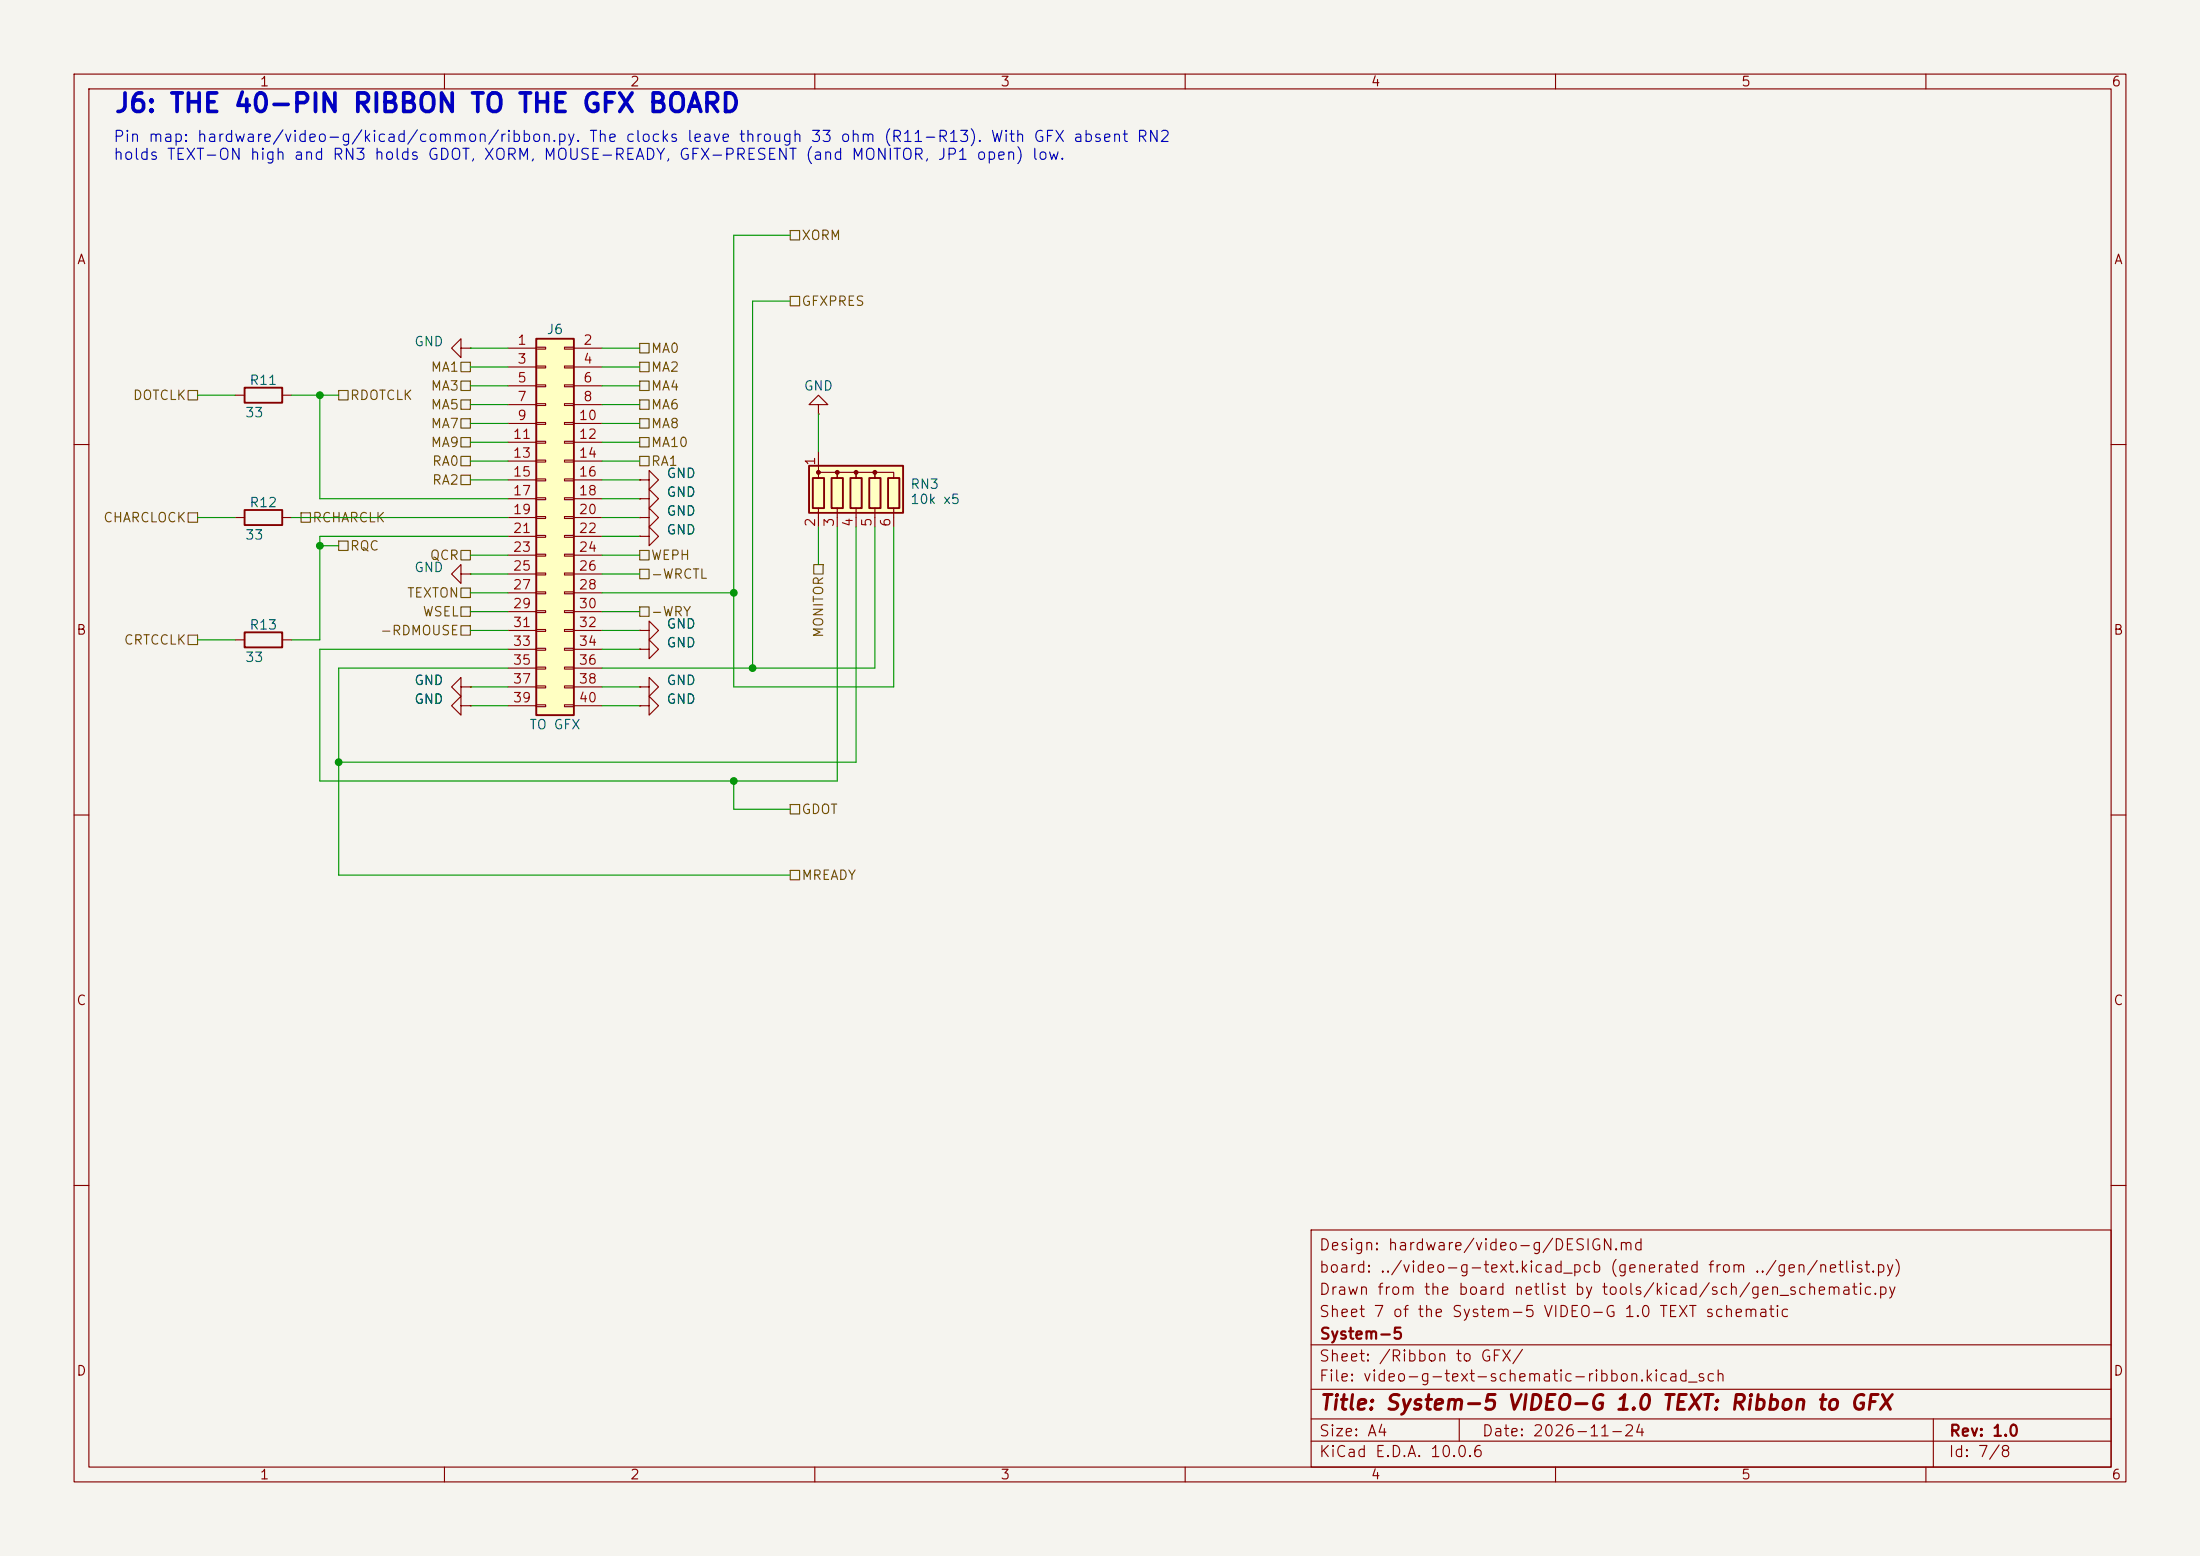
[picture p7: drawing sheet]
<svg xmlns="http://www.w3.org/2000/svg" width="297mm" height="210mm" viewBox="0 0 297 210" stroke-linecap="round" stroke-linejoin="round" font-family="sans-serif">
<path d="M0 0h297v210h-297z" fill="#f5f4ef" stroke="#f5f4ef" stroke-width=".14"/>
<g fill="none" stroke="#840000" stroke-width=".15">
<path d="M10 10h277v190h-277zM12 12h273v186h-273zM60 10v2M110 10v2M160 10v2M210 10v2M260 10v2M31.7 53.3h1.3M38.1 53.3h1.3M10 60h2M86.4 64.8h1.2v-1.3l1.3 1.3-1.3 1.2v-1.2M86.4 64.8h.1"/>
<path d="M285 60h2M62.2 95.3v-1.3l-1.2 1.3 1.2 1.2v-1.2h1.3M63.5 95.3h.1M86.4 95.3h1.2v-1.3l1.3 1.3-1.3 1.2v-1.2M86.4 95.3h.1M10 110h2M285 110h2M10 160h2M177 166h108v32h-108zM285 160h2M60 198v2M110 198v2"/>
<path d="M160 198v2M177 194.5h108M177 191.5h108M177 187.5h108M177 181.5h108M197 191.5v3M210 198v2M260 198v2M261 191.5v6.5"/>
</g>
<path d="M33 52.3h5.1v2.1h-5.1z" fill="none" stroke="#840000" stroke-width=".25"/>
<path d="M72.4 45.7h5.1v50.8h-5.1z" fill="#ffffc2"/>
<path d="M72.4 45.7h5.1v50.8h-5.1zM33 68.8h5.1v2.1h-5.1z" fill="none" stroke="#840000" stroke-width=".25"/>
<g fill="none" stroke="#840000" stroke-width=".15">
<path d="M62.2 47v-1.3l-1.2 1.3 1.2 1.3v-1.3h1.3M63.5 47h.1M68.6 47h3.8M68.6 49.5h3.8M68.6 52.1h3.8M68.6 54.6h3.8M68.6 57.2h3.8M68.6 59.7h3.8M72.4 46.9h1.3v.2h-1.3zM72.4 49.4h1.3v.3h-1.3zM72.4 51.9h1.3v.3h-1.3zM72.4 54.5h1.3v.2h-1.3z"/>
<path d="M72.4 57h1.3v.3h-1.3zM72.4 59.6h1.3v.2h-1.3zM76.2 46.9h1.3v.2h-1.3zM76.2 49.4h1.3v.3h-1.3zM76.2 51.9h1.3v.3h-1.3zM76.2 54.5h1.3v.2h-1.3zM76.2 57h1.3v.3h-1.3zM76.2 59.6h1.3v.2h-1.3zM77.5 47h3.8M77.5 49.5h3.8M77.5 52.1h3.8M77.5 54.6h3.8"/>
<path d="M77.5 57.2h3.8M77.5 59.7h3.8M110.5 54.6h1.3l-1.3-1.3-1.3 1.3h1.3v1.3M110.5 55.9h.1M31.7 69.9h1.3M38.1 69.9h1.3M62.2 77.5v-1.3l-1.2 1.3 1.2 1.2v-1.2h1.3M63.5 77.5h.1M68.6 62.2h3.8M68.6 64.8h3.8M68.6 67.3h3.8M68.6 69.9h3.8"/>
<path d="M68.6 72.4h3.8M68.6 74.9h3.8M68.6 77.5h3.8M72.4 62.1h1.3v.3h-1.3zM72.4 64.6h1.3v.3h-1.3zM72.4 67.2h1.3v.2h-1.3zM72.4 69.7h1.3v.3h-1.3zM72.4 72.3h1.3v.2h-1.3zM72.4 74.8h1.3v.3h-1.3zM72.4 77.3h1.3v.3h-1.3zM72.4 79.9h1.3v.2h-1.3zM76.2 62.1h1.3v.3h-1.3z"/>
<path d="M76.2 64.6h1.3v.3h-1.3zM76.2 67.2h1.3v.2h-1.3zM76.2 69.7h1.3v.3h-1.3zM76.2 72.3h1.3v.2h-1.3zM76.2 74.8h1.3v.3h-1.3zM76.2 77.3h1.3v.3h-1.3zM76.2 79.9h1.3v.2h-1.3zM77.5 62.2h3.8M77.5 64.8h3.8M77.5 67.3h3.8M77.5 69.9h3.8M77.5 72.4h3.8"/>
<path d="M77.5 74.9h3.8M77.5 77.5h3.8M86.4 67.3h1.2v-1.3l1.3 1.3-1.3 1.3v-1.3M86.4 67.3h.1M86.4 72.4h1.2v-1.3l1.3 1.3-1.3 1.3v-1.3M86.4 72.4h.1M62.2 92.7v-1.3l-1.2 1.3 1.2 1.3v-1.3h1.3M63.5 92.7h.1M68.6 80h3.8M68.6 82.6h3.8M68.6 85.1h3.8M68.6 87.6h3.8"/>
<path d="M68.6 90.2h3.8M68.6 92.7h3.8M68.6 95.3h3.8M72.4 82.4h1.3v.3h-1.3zM72.4 85h1.3v.2h-1.3zM72.4 87.5h1.3v.3h-1.3zM72.4 90h1.3v.3h-1.3zM72.4 92.6h1.3v.2h-1.3zM72.4 95.1h1.3v.3h-1.3zM76.2 82.4h1.3v.3h-1.3zM76.2 85h1.3v.2h-1.3zM76.2 87.5h1.3v.3h-1.3z"/>
<path d="M76.2 90h1.3v.3h-1.3zM76.2 92.6h1.3v.2h-1.3zM76.2 95.1h1.3v.3h-1.3zM77.5 80h3.8M77.5 82.6h3.8M77.5 85.1h3.8M77.5 87.6h3.8M77.5 90.2h3.8M77.5 92.7h3.8M77.5 95.3h3.8M86.4 87.6h1.2v-1.2l1.3 1.2-1.3 1.3v-1.3M86.4 87.6h.1"/>
<path d="M86.4 92.7h1.2v-1.3l1.3 1.3-1.3 1.3v-1.3M86.4 92.7h.1"/>
</g>
<path d="M109.2 62.9h12.7v6.3h-12.7z" fill="#ffffc2"/>
<path d="M109.2 62.9h12.7v6.3h-12.7zM109.7 64.5h1.6v4.1h-1.6zM112.3 64.5h1.5v4.1h-1.5zM114.8 64.5h1.5v4.1h-1.5zM117.3 64.5h1.6v4.1h-1.6zM119.9 64.5h1.5v4.1h-1.5zM33 85.3h5.1v2.1h-5.1z" fill="none" stroke="#840000" stroke-width=".25"/>
<g fill="#840000" stroke="#840000" stroke-width=".15">
<circle cx="110.5" cy="63.8" r=".25"/>
<circle cx="113" cy="63.8" r=".25"/>
<circle cx="115.6" cy="63.8" r=".25"/>
<circle cx="118.1" cy="63.8" r=".25"/>
</g>
<g fill="none" stroke="#840000" stroke-width=".15">
<path d="M86.4 69.9h1.2v-1.3l1.3 1.3-1.3 1.2v-1.2M86.4 69.9h.1M86.4 64.8h.1M86.4 67.3h.1M86.4 72.4h.1M110.5 64.5v-.7h2.5v.7v-.7h2.6v.7v-.7h2.5v.7v-.7h2.5v.7M110.5 61v2.5M110.5 68.6v2.5M113 68.6v2.5M115.6 68.6v2.5M118.1 68.6v2.5M120.6 68.6v2.5"/>
<path d="M31.7 86.4h1.3M38.1 86.4h1.3M63.5 92.7h.1M63.5 95.3h.1M86.4 85.1h1.2v-1.3l1.3 1.3-1.3 1.3v-1.3M86.4 85.1h.1M86.4 95.3h.1M86.4 87.6h.1M86.4 92.7h.1"/>
</g>
<g fill="none" stroke="#725600" stroke-width=".15">
<path d="M106.7 31.1h1.2v1.3h-1.2zM25.4 52.7h1.3v1.3h-1.3zM45.7 52.7h1.3v1.3h-1.3zM62.2 59.1h1.3v1.2h-1.3zM62.2 56.5h1.3v1.3h-1.3zM62.2 54h1.3v1.2h-1.3zM62.2 51.4h1.3v1.3h-1.3zM62.2 48.9h1.3v1.3h-1.3zM86.4 46.4h1.2v1.2h-1.2zM86.4 48.9h1.2v1.3h-1.2zM86.4 51.4h1.2v1.3h-1.2zM86.4 54h1.2v1.2h-1.2z"/>
<path d="M86.4 56.5h1.2v1.3h-1.2zM86.4 59.1h1.2v1.2h-1.2zM106.7 40h1.2v1.3h-1.2zM25.4 69.2h1.3v1.3h-1.3zM40.6 69.2h1.3v1.3h-1.3zM45.7 73h1.3v1.3h-1.3zM62.2 74.3h1.3v1.3h-1.3zM62.2 64.1h1.3v1.3h-1.3zM62.2 61.6h1.3v1.3h-1.3zM62.2 79.4h1.3v1.2h-1.3zM86.4 74.3h1.2v1.3h-1.2zM86.4 61.6h1.2v1.3h-1.2z"/>
<path d="M86.4 76.8h1.2v1.3h-1.2zM109.9 76.2h1.2v1.3h-1.2zM25.4 85.7h1.3v1.3h-1.3zM62.2 81.9h1.3v1.3h-1.3zM62.2 84.5h1.3v1.2h-1.3zM86.4 81.9h1.2v1.3h-1.2zM106.7 108.6h1.2v1.3h-1.2zM106.7 117.5h1.2v1.2h-1.2z"/>
</g>
<g fill="none" stroke="#009600" stroke-width=".15">
<path d="M106.7 31.8h-7.6v60.9h21.5v-21.6M26.7 53.3h5M39.4 53.3h6.3M43.2 53.3v14h25.4M63.5 52.1h5.1M63.5 59.7h5.1M63.5 57.2h5.1M63.5 54.6h5.1M63.5 49.5h5.1M63.5 47h5.1M81.3 52.1h5.1M81.3 59.7h5.1"/>
<path d="M81.3 57.2h5.1M81.3 54.6h5.1M81.3 49.5h5.1M81.3 47h5.1M106.7 40.6h-5.1v49.6M110.5 55.9v5.1M26.7 69.9h5M39.4 69.9h29.2M43.2 73.7h2.5M63.5 64.8h5.1M63.5 62.2h5.1M63.5 74.9h5.1"/>
<path d="M63.5 77.5h5.1M68.6 72.4h-25.4v14h-3.8M81.3 67.3h5.1M81.3 64.8h5.1M81.3 62.2h5.1M81.3 69.9h5.1M81.3 72.4h5.1M81.3 74.9h5.1M81.3 77.5h5.1M110.5 71.1v5.1M113 71.1v34.3h-69.8v-17.8h25.4M115.6 71.1v31.8h-69.9"/>
<path d="M118.1 71.1v19.1h-36.8M26.7 86.4h5M63.5 92.7h5.1M63.5 95.3h5.1M63.5 80h5.1M63.5 82.6h5.1M63.5 85.1h5.1M68.6 90.2h-22.9v27.9h61M81.3 92.7h5.1M81.3 95.3h5.1M81.3 80h17.8M81.3 82.6h5.1"/>
<path d="M81.3 85.1h5.1M81.3 87.6h5.1M99.1 105.4v3.8h7.6"/>
</g>
<g fill="#009600" stroke="#009600" stroke-width=".14">
<circle cx="43.2" cy="53.3" r=".46"/>
<circle cx="99.1" cy="80" r=".46"/>
<circle cx="45.7" cy="102.9" r=".46"/>
<circle cx="99.1" cy="105.4" r=".46"/>
<circle cx="101.6" cy="90.2" r=".46"/>
<circle cx="43.2" cy="73.7" r=".46"/>
</g>
<text font-size="2.5" fill="#0000c2" x="15.3" y="15.8">J6: THE 40-PIN RIBBON TO THE GFX BOARD</text>
<text font-size="2" fill="#840000" x="178" y="190.8">Title: System-5 VIDEO-G 1.0 TEXT: Ribbon to GFX</text>
<g font-size="1.5" fill="#0000c2">
<text x="15.2" y="19.5">Pin map: hardware/video-g/kicad/common/ribbon.py. The clocks leave through 33 ohm (R11-R13). With GFX absent RN2</text>
<text x="15.2" y="22">holds TEXT-ON high and RN3 holds GDOT, XORM, MOUSE-READY, GFX-PRESENT (and MONITOR, JP1 open) low.</text>
</g>
<g font-size="1.5" fill="#840000">
<text x="178" y="172.1">board: ../video-g-text.kicad_pcb (generated from ../gen/netlist.py)</text>
<text x="178" y="169.1">Design: hardware/video-g/DESIGN.md</text>
<text x="178" y="178.1">Sheet 7 of the System-5 VIDEO-G 1.0 TEXT schematic</text>
<text x="178" y="175.1">Drawn from the board netlist by tools/kicad/sch/gen_schematic.py</text>
<text x="178" y="184.1">Sheet: /Ribbon to GFX/</text>
<text x="178" y="181.1">System-5</text>
<text x="178" y="186.8">File: video-g-text-schematic-ribbon.kicad_sch</text>
<text x="178" y="197">KiCad E.D.A. 10.0.6</text>
<text x="178" y="194.2">Size: A4</text>
<text x="200" y="194.2">Date: 2026-11-24</text>
<text x="263" y="197">Id: 7/8</text>
<text x="263" y="194.2">Rev: 1.0</text>
</g>
<g font-size="1.3" fill="#840000">
<text x="35" y="12">1</text>
<text x="85" y="12">2</text>
<text x="135" y="12">3</text>
<text x="185" y="12">4</text>
<text x="235" y="12">5</text>
<text x="285" y="12">6</text>
<text x="10.3" y="36">A</text>
<text x="285.3" y="36">A</text>
<text x="10.2" y="86">B</text>
<text x="285.2" y="86">B</text>
<text x="10.2" y="136">C</text>
<text x="285.2" y="136">C</text>
<text x="10.2" y="186">D</text>
<text x="285.2" y="186">D</text>
<text x="35" y="200">1</text>
<text x="85" y="200">2</text>
<text x="135" y="200">3</text>
<text x="185" y="200">4</text>
<text x="235" y="200">5</text>
<text x="285" y="200">6</text>
</g>
<g font-size="1.3" fill="#725600">
<text x="108.1" y="32.7">XORM</text>
<text x="108.1" y="41.6">GFXPRES</text>
<text x="87.8" y="48">MA0</text>
<text x="58.1" y="53">MA3</text>
<text x="58.1" y="50.5">MA1</text>
<text x="87.8" y="50.5">MA2</text>
<text x="87.8" y="53">MA4</text>
<text x="17.8" y="54.3">DOTCLK</text>
<text x="47.2" y="54.3">RDOTCLK</text>
<text x="58.1" y="58.1">MA7</text>
<text x="58.1" y="55.6">MA5</text>
<text x="87.8" y="55.6">MA6</text>
<text x="87.8" y="58.1">MA8</text>
<text x="58.1" y="60.7">MA9</text>
<text x="58.2" y="65.7">RA2</text>
<text x="58.2" y="63.2">RA0</text>
<text x="87.8" y="60.7">MA10</text>
<text x="87.8" y="63.2">RA1</text>
<text x="13.9" y="70.8">CHARCLOCK</text>
<text x="42.1" y="70.8">RCHARCLK</text>
<text x="47.2" y="74.6">RQC</text>
<text x="57.9" y="75.9">QCR</text>
<text x="87.8" y="75.9">WEPH</text>
<text x="54.9" y="81">TEXTON</text>
<text x="57" y="83.5">WSEL</text>
<text x="87.8" y="83.5">-WRY</text>
<text x="87.8" y="78.4">-WRCTL</text>
<text x="16.6" y="87.3">CRTCCLK</text>
<text x="51.2" y="86.1">-RDMOUSE</text>
<text x="111.5" y="86.2" transform="rotate(-90 111.5 86.2)">MONITOR</text>
<text x="108.1" y="110.2">GDOT</text>
<text x="108.1" y="119.1">MREADY</text>
</g>
<g font-size="1.3" fill="#006464">
<text x="55.8" y="47.1">GND</text>
<text x="73.7" y="45.4">J6</text>
<text x="33.6" y="52.3">R11</text>
<text x="108.4" y="53">GND</text>
<text x="33" y="56.6">33</text>
<text x="89.9" y="64.8">GND</text>
<text x="33.6" y="68.8">R12</text>
<text x="89.9" y="67.4">GND</text>
<text x="89.9" y="69.9">GND</text>
<text x="122.8" y="66.3">RN3</text>
<text x="122.8" y="68.3">10k x5</text>
<text x="33" y="73.2">33</text>
<text x="55.8" y="77.5">GND</text>
<text x="89.9" y="72.5">GND</text>
<text x="33" y="89.7">33</text>
<text x="33.6" y="85.3">R13</text>
<text x="89.9" y="87.7">GND</text>
<text x="89.9" y="85.2">GND</text>
<text x="55.8" y="95.3">GND</text>
<text x="55.8" y="92.8">GND</text>
<text x="89.9" y="95.3">GND</text>
<text x="89.9" y="92.8">GND</text>
<text x="71.4" y="98.8">TO GFX</text>
</g>
<g font-size="1.3" fill="#a90000">
<text x="69.8" y="46.9">1</text>
<text x="78.6" y="46.9">2</text>
<text x="69.8" y="49.4">3</text>
<text x="69.8" y="51.9">5</text>
<text x="78.6" y="49.4">4</text>
<text x="78.6" y="51.9">6</text>
<text x="69.1" y="59.6">11</text>
<text x="69.8" y="54.5">7</text>
<text x="69.8" y="57">9</text>
<text x="78" y="57">10</text>
<text x="78" y="59.6">12</text>
<text x="78.6" y="54.5">8</text>
<text x="69.1" y="62.1">13</text>
<text x="69.1" y="64.6">15</text>
<text x="78" y="62.1">14</text>
<text x="78" y="64.6">16</text>
<text x="110.4" y="63" transform="rotate(-90 110.4 63)">1</text>
<text x="69.1" y="67.2">17</text>
<text x="69.1" y="69.7">19</text>
<text x="78" y="67.2">18</text>
<text x="78" y="69.7">20</text>
<text x="110.4" y="71.2" transform="rotate(-90 110.4 71.2)">2</text>
<text x="112.9" y="71.2" transform="rotate(-90 112.9 71.2)">3</text>
<text x="115.4" y="71.2" transform="rotate(-90 115.4 71.2)">4</text>
<text x="118" y="71.2" transform="rotate(-90 118 71.2)">5</text>
<text x="120.5" y="71.2" transform="rotate(-90 120.5 71.2)">6</text>
<text x="69.1" y="72.3">21</text>
<text x="69.1" y="74.8">23</text>
<text x="69.1" y="77.3">25</text>
<text x="78" y="72.3">22</text>
<text x="78" y="74.8">24</text>
<text x="78" y="77.3">26</text>
<text x="69.1" y="79.9">27</text>
<text x="69.1" y="82.4">29</text>
<text x="78" y="79.9">28</text>
<text x="78" y="82.4">30</text>
<text x="69.1" y="85">31</text>
<text x="69.1" y="87.5">33</text>
<text x="78" y="85">32</text>
<text x="78" y="87.5">34</text>
<text x="69.1" y="90">35</text>
<text x="69.1" y="92.6">37</text>
<text x="69.1" y="95.1">39</text>
<text x="78" y="90">36</text>
<text x="78" y="92.6">38</text>
<text x="78" y="95.1">40</text>
</g>
</svg>
